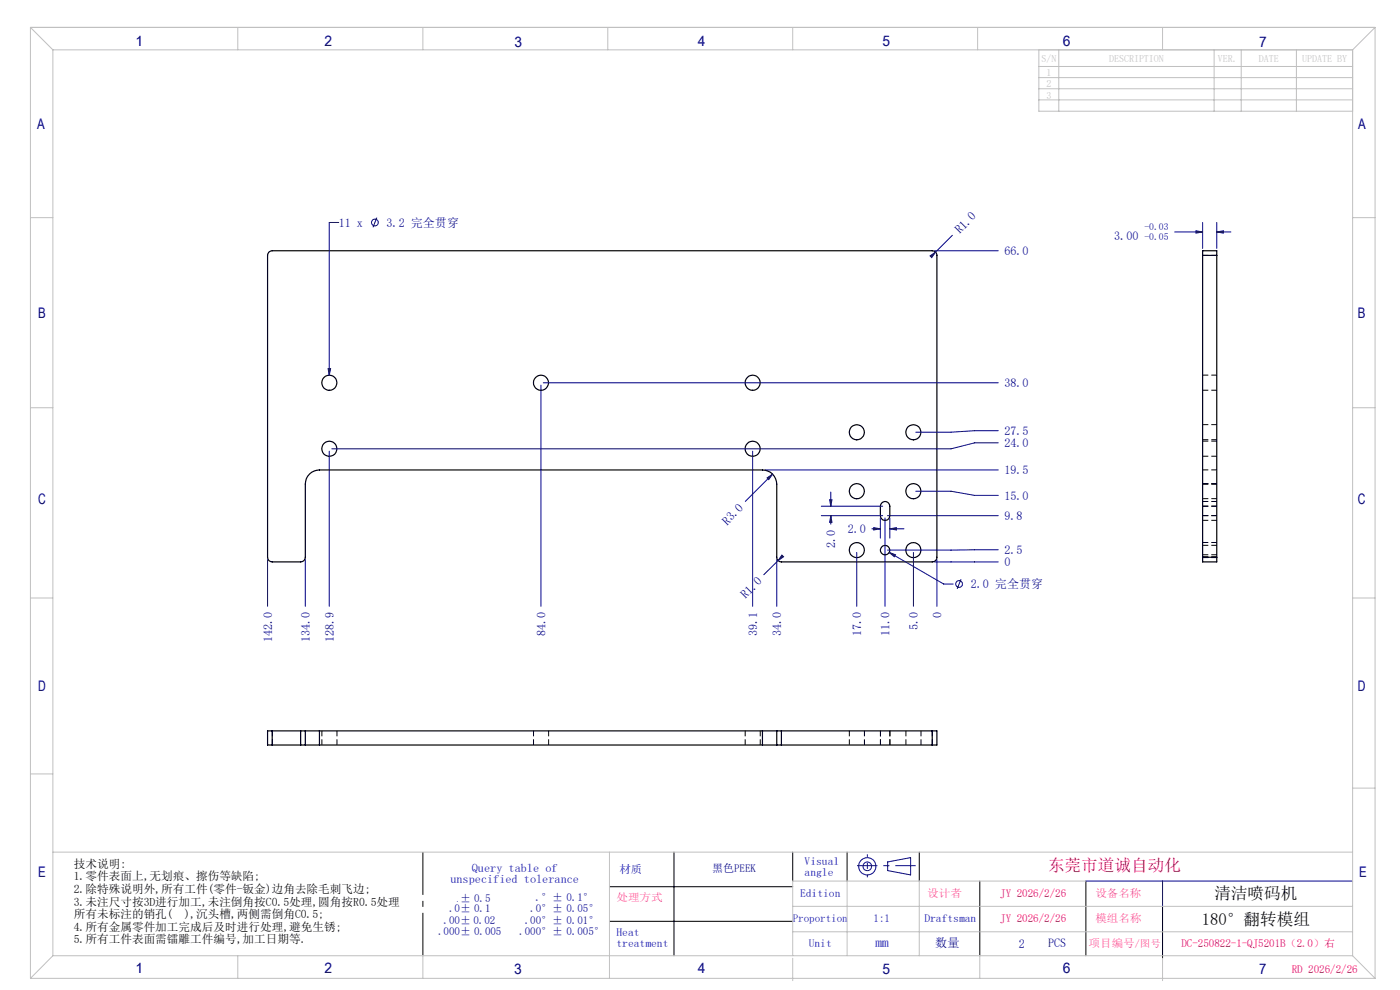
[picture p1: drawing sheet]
<svg xmlns="http://www.w3.org/2000/svg" width="297mm" height="210mm" viewBox="0 0 297 210" stroke-linecap="round" stroke-linejoin="round" font-family="sans-serif">
<g fill="none" stroke="#000" stroke-width=".25">
<path d="M57 53.5l.7-.3h140.1a.96 .96 0 0 1 1 1v64a.96 .96 0 0 1-1 1h-32a.96 .96 0 0 1-1-1v-15.5a3 3 0 0 0-3.1-3h-93.9a3 3 0 0 0-3 3v15.5a.96 .96 0 0 1-1 1h-6.1a.96 .96 0 0 1-.9-1v-64zM255.1 54.2v-1h3v1M255.1 54.2h3M255.1 54.2v64M258.1 54.2v64M187 106.7a.99 .99 0 0 1 1.1-.3 .99 .99 0 0 1 .7 1v2a1.01 1.01 0 0 1-1 1 1.01 1.01 0 0 1-1-1v-2zM255.1 118.2v1h3v-1M255.1 118.2h3M57.7 155h-.9v3h.9M57.7 155v3M57.7 155h6.1M57.7 158h6.1"/>
<path d="M63.8 155h1M63.8 158h1M63.8 155v3M64.8 155h3M64.8 158h3M64.8 155v3M67.8 155h93.9M67.8 158h93.9M67.8 155v3M161.7 155h3.1M161.7 158h3.1M161.7 155v3"/>
<path d="M164.8 155h1M164.8 158h1M164.8 155v3M165.8 155h32M165.8 158h32M165.8 155v3M197.8 155h1v3h-1M197.8 155v3"/>
<circle cx="69.9" cy="81.2" r="1.6"/>
<circle cx="69.9" cy="95.2" r="1.6"/>
<circle cx="114.8" cy="81.2" r="1.59"/>
<circle cx="159.7" cy="95.2" r="1.59"/>
<circle cx="159.7" cy="81.2" r="1.59"/>
<circle cx="181.8" cy="91.7" r="1.6"/>
<circle cx="193.8" cy="91.7" r="1.6"/>
<circle cx="181.8" cy="116.7" r="1.6"/>
<circle cx="181.8" cy="104.2" r="1.6"/>
<circle cx="187.8" cy="116.7" r=".98"/>
<circle cx="193.8" cy="104.2" r="1.6"/>
<circle cx="193.8" cy="116.7" r="1.6"/>
</g>
<g fill="none" stroke="#000" stroke-width=".21" stroke-dasharray="1.3 .6" stroke-dashoffset=".1" stroke-linecap="butt">
<path d="M255.2 54.2h3M258.2 79.6h-3M255.2 99.7h3M255.2 93.3h3M255.2 96.8h3M255.2 82.8h3M258.2 90.1h-3M258.2 93.6h-3M255.2 107.4h3M255.2 102.7h3M255.2 118.2h3M255.2 118.3h3"/>
<path d="M255.2 105.8h3M255.2 117.7h3M255.2 110.4h3M258.2 109.4h-3M258.2 107.4h-3M258.2 118.2h-3M258.2 115.1h-3M258.2 102.6h-3M258.2 115.7h-3M258.2 106.4h-3M57.8 158v-3M68.3 155v3"/>
<path d="M71.5 158v-3M113.2 155v3M116.4 158v-3M158.1 155v3M161.3 158v-3M180.2 155v3M183.4 158v-3M186.8 158v-3M186.8 155v3M188.8 158v-3M192.2 155v3M195.4 158v-3"/>
<path d="M197.8 155v3"/>
</g>
<g fill="none" stroke="#000080" stroke-width=".21">
<path d="M71.9 47.2h-2.1v32.4M79.9 46.2l-.8 2M197.3 54.3l1.2-.8-.8 1.1zM198.3 53.2h13.5M202 49.9l-4.2 4.3M249.2 49.2h5.9M253.7 49l1.4 .2-1.4 .3zM255.1 47.2v5.5M258.1 49.2l1.4-.2v.5zM258.1 47.2v5.5M258.1 49.2h3M69.6 78.2h.5l-.3 1.4z"/>
<path d="M69.9 95.7v32.9M114.8 81.7v46.9M115.3 81.2h96.5M159.7 95.7v32.9M162.3 99.7h49.5M211.8 93.9h-5l-5 1.3h-131.4M211.8 91.4h-5l-5 .3h-7.5M56.8 118.7v9.9M64.8 118.7v9.9M162.7 101.4l1.2-.8-.8 1.1zM163.9 100.6l-5.8 5.8M164.8 118.7v9.9"/>
<path d="M165.1 118.9l-3.1 3M165.8 118.2l-.7 .7M165.9 117.7l.3 .4-1.1 .8zM174.2 109.4h13.1M174.2 107.4h13.1M176 106h.5l-.3 1.4zM176.2 104.4v3M176.2 109.4v1.8M176.2 109.4l.3 1.4h-.5zM181.8 117.2v11.4M185 112.2h1.8M185.3 111.9l1.5 .3-1.5 .2z"/>
<path d="M186.8 109.9v4.3M187.7 109.9v18.7M188.3 109.4h23.5M188.6 117.2l1.4 .5-.3 .4zM188.6 117.2l11.6 6.7h2M188.8 112.2l1.4-.3v.5zM188.8 109.9v4.3M188.8 112.2h3M193.8 117.2v11.4M194.3 104.2h7.5l5 .9h5M198.3 119.2h13.5M198.8 118.7v9.9"/>
<path d="M211.8 116.6l-23.5 .1M203.9 122.9l-.8 2M188.3 182.8l4.9-.9v3.7l-4.9-.9zM230.4 186.9h56.5M246.6 186.9v5.4"/>
<circle cx="79.5" cy="47.2" r=".73"/>
<circle cx="203.5" cy="123.9" r=".72"/>
<circle cx="184" cy="183.8" r=".91"/>
<circle cx="184" cy="183.8" r="1.83"/>
</g>
<path d="M89.7 202.7v-22" fill="none" stroke="#000" stroke-width=".21" stroke-dasharray="30.5 1.3 1.3 1.3" stroke-dashoffset="21.4" stroke-linecap="butt"/>
<path d="M184 186.1v-4.9" fill="none" stroke="#000080" stroke-width=".21" stroke-dasharray="30.5 1.3 1.3 1.3" stroke-dashoffset="29.9" stroke-linecap="butt"/>
<path d="M181.8 183.6h12.5" fill="none" stroke="#000080" stroke-width=".21" stroke-dasharray="30.5 1.3 1.3 1.3" stroke-dashoffset="26.2" stroke-linecap="butt"/>
<g fill="none" stroke="#c0c0c0" stroke-width=".21">
<path d="M6.5 5.8h285.2M6.5 5.8v201.7M6.5 5.8l4.7 4.8M11.2 10.6h275.7M11.2 10.6v192.1M50.4 5.8v4.8M89.7 5.8v4.8M128.9 5.8v4.8M168.2 5.8v4.8M207.4 5.8v4.8M220.4 10.6v13h66.5M220.4 14.1h66.5"/>
<path d="M220.4 16.5h66.5M220.4 18.8h66.5M224.6 10.6v13M246.6 5.8v4.8M257.6 10.6v13M263.3 10.6v13M275 10.6v13M286.9 10.6v192.1M291.7 5.8v201.7M291.7 5.8l-4.8 4.8M220.4 21.2h66.5M6.5 46.2h4.7"/>
<path d="M286.9 46.2h4.8M6.5 86.5h4.7M286.9 86.5h4.8M6.5 126.9h4.7M286.9 126.9h4.8M6.5 164.2h4.7M286.9 167.2h4.8M11.2 180.8h275.7M129.3 180.8v26.7M168.2 192.3h118.7M168.2 197.7h118.7M179.7 186.9v15.8"/>
<path d="M195 186.9v15.8M230.4 186.9h-62.2v15.8M6.5 207.5h285.2M11.2 202.7h275.7M11.2 202.7l-4.7 4.8M50.4 202.7v4.8M89.7 202.7v4.8M168.2 203.3v4.7M207.9 202.7v4.8M246.6 203.3v4.7M286.9 202.7l4.8 4.8"/>
</g>
<path d="M129.3 188.1h38.9M129.3 195.4h38.9M143 180.8v21.9M168.2 180.8v6.1M179.7 180.8v6.1M195 180.8v6.1M207.9 186.9v15.8M230.4 186.9v15.8M246.6 192.3v11" fill="none" stroke="#000" stroke-width=".21"/>
<g fill="#000080">
<path d="M197.3 54.3l1.2-.8-.8 1.1z"/>
<path d="M165.9 117.7l.3 .4-1.1 .8z"/>
<path d="M162.7 101.4l1.2-.8-.8 1.1z"/>
<path d="M69.6 78.2l.2 1.4 .3-1.4zM188.6 117.2l1.1 .9 .3-.4z"/>
<path d="M185.3 111.9l1.5 .3-1.5 .2zM188.8 112.2l1.4-.3v.5z"/>
<path d="M176 106h.5l-.3 1.4zM176.2 109.4l.3 1.4h-.5z"/>
<path d="M253.7 49l1.4 .2-1.4 .3zM258.1 49.2l1.4-.2v.5z"/>
</g>
<text font-size="3.5" fill="#f00" x="222.3" y="184.7">东莞市道诚自动化</text>
<g font-size="3.5">
<text x="257.6" y="190.7">清洁喷码机</text>
<text x="255" y="196.1">180°翻转模组</text>
</g>
<g font-size="3.1" fill="#000080">
<text x="28.8" y="9.7">1</text>
<text x="68.9" y="9.8">2</text>
<text x="109.1" y="9.9">3</text>
<text x="148.1" y="9.7">4</text>
<text x="187.2" y="9.9">5</text>
<text x="225.5" y="9.8">6</text>
<text x="267.1" y="9.9">7</text>
<text x="7.9" y="27.4">A</text>
<text x="288.2" y="27.4">A</text>
<text x="8.1" y="67.4">B</text>
<text x="288.1" y="67.4">B</text>
<text x="8.1" y="107">C</text>
<text x="288.1" y="107">C</text>
<text x="8.1" y="146.5">D</text>
<text x="288.1" y="146.5">D</text>
<text x="8.1" y="186.1">E</text>
<text x="288.3" y="186.1">E</text>
<text x="28.8" y="206.3">1</text>
<text x="68.9" y="206.4">2</text>
<text x="109.1" y="206.6">3</text>
<text x="148.1" y="206.4">4</text>
<text x="187.2" y="206.5">5</text>
<text x="225.5" y="206.5">6</text>
<text x="267.1" y="206.5">7</text>
</g>
<text font-size="2.9" fill="#00f" x="185.6" y="200.9">mm</text>
<g font-size="2.6" fill="#000080">
<text x="71.9" y="48.1">11 x</text>
<text x="82" y="48.1">3.2 完全贯穿</text>
<text x="203.6" y="49.6" transform="rotate(-45 203.6 49.6)">R1.0</text>
<text x="236.4" y="50.9">3.00</text>
<text x="213.1" y="54.1">66.0</text>
<text x="213.1" y="82.1">38.0</text>
<text x="213.1" y="94.8">24.0</text>
<text x="213.1" y="92.3">27.5</text>
<text x="213.1" y="100.6">19.5</text>
<text x="213.1" y="106">15.0</text>
<text x="154.2" y="111.5" transform="rotate(-45 154.2 111.5)">R3.0</text>
<text x="179.9" y="113.1">2.0</text>
<text x="213.1" y="110.3">9.8</text>
<text x="177.2" y="116.3" transform="rotate(-90 177.2 116.3)">2.0</text>
<text x="213.1" y="117.5">2.5</text>
<text x="205.9" y="124.8">2.0 完全贯穿</text>
<text x="213.1" y="120.1">0</text>
<text x="158.2" y="127.1" transform="rotate(-45 158.2 127.1)">R1.0</text>
<text x="199.7" y="131.2" transform="rotate(-90 199.7 131.2)">0</text>
<text x="57.7" y="136.3" transform="rotate(-90 57.7 136.3)">142.0</text>
<text x="65.7" y="136.3" transform="rotate(-90 65.7 136.3)">134.0</text>
<text x="70.8" y="136.3" transform="rotate(-90 70.8 136.3)">128.9</text>
<text x="115.7" y="135" transform="rotate(-90 115.7 135)">84.0</text>
<text x="160.6" y="135" transform="rotate(-90 160.6 135)">39.1</text>
<text x="165.7" y="135" transform="rotate(-90 165.7 135)">34.0</text>
<text x="182.7" y="135" transform="rotate(-90 182.7 135)">17.0</text>
<text x="188.7" y="135" transform="rotate(-90 188.7 135)">11.0</text>
<text x="194.7" y="133.7" transform="rotate(-90 194.7 133.7)">5.0</text>
<text x="198.4" y="200.9">数量</text>
<text x="216.1" y="201.1">2</text>
<text x="222.3" y="200.9">PCS</text>
</g>
<g font-size="2.5">
<text x="15.7" y="184.1">技术说明:</text>
<text x="15.7" y="186.7">1.零件表面上,无划痕、擦伤等缺陷;</text>
<text x="15.7" y="189.4">2.除特殊说明外,所有工件(零件-钣金)边角去除毛刺飞边;</text>
<text x="15.7" y="192.1">3.未注尺寸按3D进行加工,未注倒角按C0.5处理,圆角按R0.5处理</text>
<text x="15.7" y="194.8">所有未标注的销孔(</text>
<text x="15.7" y="197.4">4.所有金属零件加工完成后及时进行处理,避免生锈;</text>
<text x="39.1" y="194.8">),沉头槽,两侧需倒角C0.5;</text>
<text x="15.7" y="200.1">5.所有工件表面需镭雕工件编号,加工日期等.</text>
</g>
<g font-size="2.5" fill="#00f">
<text x="100.1" y="184.9">Query table of</text>
<text x="95.5" y="187.4">unspecified tolerance</text>
</g>
<g font-size="2.3" fill="#00f">
<text x="131.4" y="185.2">材质</text>
<text x="170.7" y="183.5">Visual</text>
<text x="170.7" y="185.8">angle</text>
<text x="169.7" y="190.3">Edition</text>
<text x="168.2" y="195.5">Proportion</text>
<text x="185.3" y="195.6">1:1</text>
<text x="196.1" y="195.6">Draftsman</text>
<text x="130.8" y="198.6">Heat</text>
<text x="130.8" y="200.9">treatment</text>
<text x="171.6" y="200.8">Unit</text>
</g>
<g font-size="2.3" fill="#000080">
<text x="151.1" y="185.1">黑色PEEK</text>
<text x="97.6" y="191.4">± 0.5</text>
<text x="113.6" y="191.2">.°± 0.1°</text>
<text x="94.1" y="196">.00± 0.02</text>
<text x="95.3" y="193.6">.0± 0.1</text>
<text x="111.3" y="196.1">.00°± 0.01°</text>
<text x="112.5" y="193.5">.0°± 0.05°</text>
<text x="92.9" y="198.4">.000± 0.005</text>
<text x="110.1" y="198.4">.000°± 0.005°</text>
</g>
<g font-size="2.3" fill="#f0f">
<text x="130.8" y="191.1">处理方式</text>
<text x="196.7" y="190.3">设计者</text>
<text x="232.4" y="190.3">设备名称</text>
<text x="232.4" y="195.6">模组名称</text>
<text x="230.9" y="200.9">项目编号/图号</text>
</g>
<g font-size="2.3" fill="#f00">
<text x="212.2" y="190.3">JY 2026/2/26</text>
<text x="212.2" y="195.6">JY 2026/2/26</text>
<text x="250.6" y="200.8">DC-250822-1-QJ5201B（2.0）右</text>
<text x="274" y="206.4">RD 2026/2/26</text>
</g>
<g font-size="2.1" fill="#c0c0c0">
<text x="220.9" y="13.2">S/N</text>
<text x="235.3" y="13.2">DESCRIPTION</text>
<text x="276.2" y="13.2">UPDATE BY</text>
<text x="222" y="18.5">2</text>
<text x="222" y="20.9">3</text>
</g>
<g font-size="2" fill="#000080">
<text x="242.8" y="48.8">-0.03</text>
<text x="242.8" y="50.9">-0.05</text>
</g>
<text font-size="1.4" fill="#000080" x="96.9" y="191.4">.</text>
</svg>
